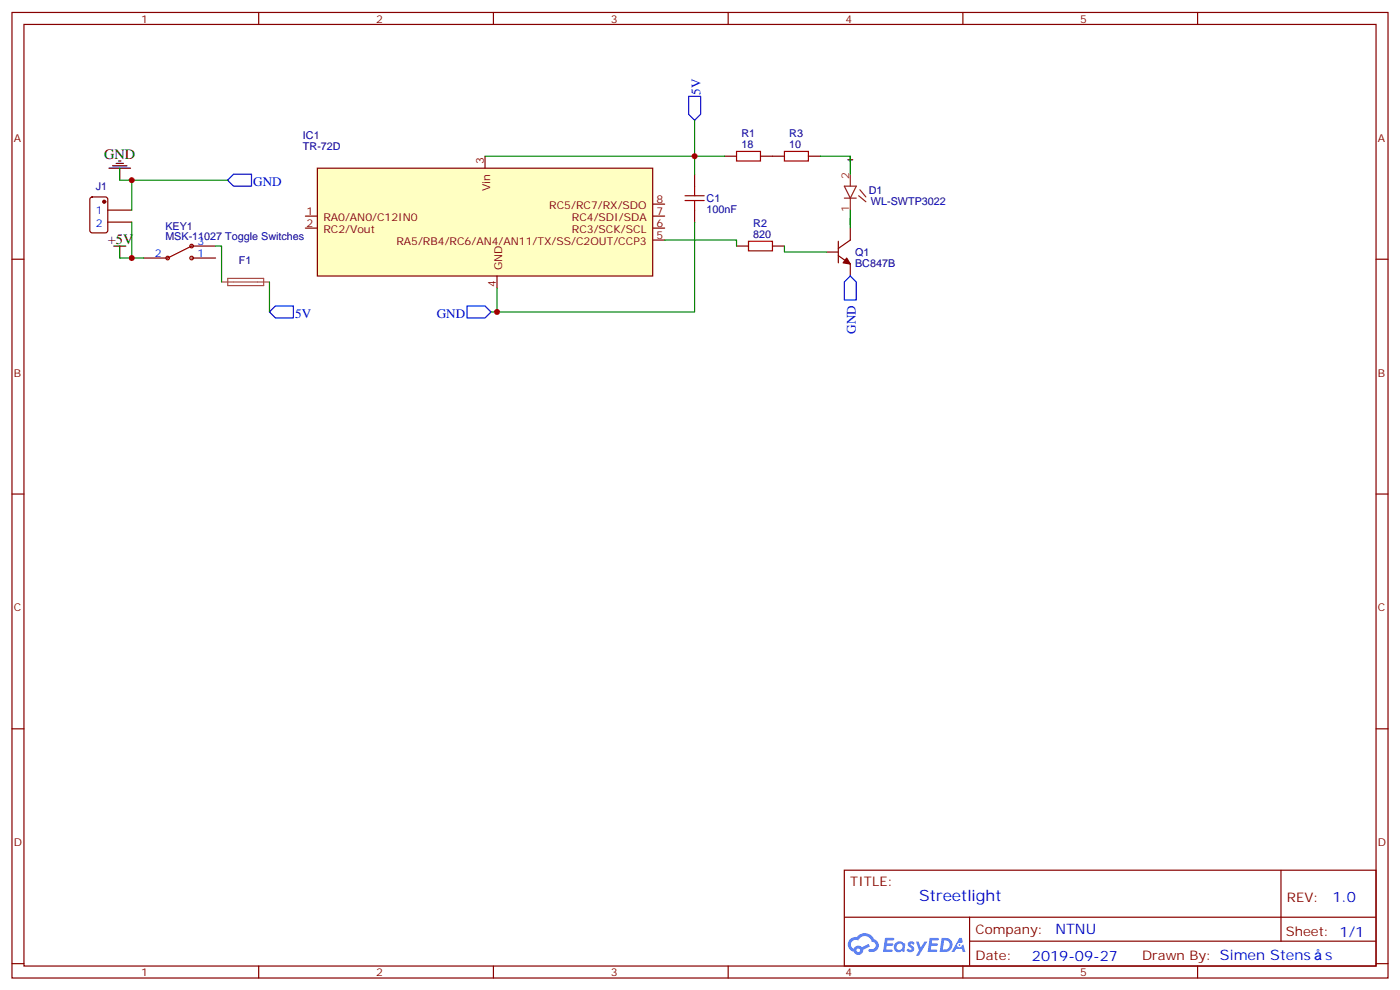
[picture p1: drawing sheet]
<svg xmlns="http://www.w3.org/2000/svg" width="412mm" height="292mm" viewBox="0 0 412 292" stroke-linecap="round" stroke-linejoin="round" font-family="sans-serif">
<g fill="none" stroke="#870000" stroke-width=".35">
<path d="M3.5 3.7h405.4v284.3h-405.4zM7.1 7.2h398.2v277.3h-398.2zM76.2 3.7v3.5M145.3 3.7v3.5M214.5 3.7v3.5M283.6 3.7v3.5M352.8 3.7v3.5M3.5 76.3h3.6M405.3 76.3h3.6M3.5 145.5h3.6M405.3 145.5h3.6M3.5 214.6h3.6"/>
<path d="M405.3 214.6h3.6M248.7 256.3h156.6v28.2h-156.6zM377.3 256.3v20.9M248.7 270.1h156.5M285.6 277.2h119.6M285.6 270.1v14.1M3.5 283.8h3.6M76.2 284.5v3.5M145.3 284.5v3.5M214.5 284.5v3.5M283.6 284.5v3.5M352.8 284.5v3.5"/>
<path d="M405.3 283.8h3.6"/>
</g>
<g fill="#5487ff">
<path d="M267.7 277.4a1.22 1.22 0 0 1 1.7 .3l-.4 .6a.47 .47 0 0 0-.3-.4 .47 .47 0 0 0-.5 .2l.1 .2a1.14 1.14 0 0 1 .8 1.7 1.14 1.14 0 0 1-1.9 0l-.2-.2 .5-.5 .7 .4a.29 .29 0 0 0 .3-.2 .29 .29 0 0 0-.2-.4 1.04 1.04 0 0 1-.6-1.7z"/>
<path d="M260.7 276.2h2.4l.3 .2-.2 .5h-1.8l-.1 .9h1.5l.3 .3-.3 .4h-1.6l-.2 1.1 1.7 .1 .2 .3-.2 .3h-2.6z"/>
<path d="M273.8 276.2h2.4l.3 .2-.1 .5h-1.8l-.2 .9h1.6l.3 .3-.4 .4h-1.6l-.1 1.1 1.7 .1 .2 .3-.2 .3h-2.6z"/>
<path d="M282.6 276.2h.7l.3 1.2-.6 .4a.69 .69 0 0 0-1 .2 .69 .69 0 0 0 .4 1 .69 .69 0 0 0 .9-.6l.5-.3 .6 2.2h-.8l-.2-.9h-1.8l-.5 .9h-.8z"/>
<path d="M269.8 277.3h.8l.6 1.8 1.1-1.8h.9l-2.6 4.2h-.8l.9-1.6z"/>
<path d="M277.4 276.2l-.6 4.1h1.3a2.11 2.11 0 0 0 2.5-2.1 2.11 2.11 0 0 0-2.5-2zM278.1 276.9a1.39 1.39 0 0 1 1.7 1.4 1.39 1.39 0 0 1-1.8 1.3h-.3z"/>
<path d="M263.7 277.8a1.54 1.54 0 0 0-.1 2.2 1.54 1.54 0 0 0 2.2 .1l.6 .2 .3-2.3-.2-.2h-.4a1.49 1.49 0 0 0-2.4 0zM264 278.8a.94 .94 0 0 1 1.8 0 .94 .94 0 0 1-1.8 0z"/>
<path d="M250.4 276.6a2.18 2.18 0 0 0 1.1 3.7 1.44 1.44 0 0 0 1.6 .9 1.44 1.44 0 0 0 1.2-1.5l2-1-.5-.7-1.9 .9a1.47 1.47 0 0 0-2.4 .5 1.39 1.39 0 0 1-.7-2 1.39 1.39 0 0 1 2-.4 2.12 2.12 0 0 1 2.2-1.3 2.12 2.12 0 0 1 1.9 1.7 1.14 1.14 0 0 1 1.1 1.4 1.14 1.14 0 0 1-1.7 .7 .43 .43 0 0 0-.5 .4 .43 .43 0 0 0 .4 .4 1.98 1.98 0 0 0 2.5-1.2 1.98 1.98 0 0 0-1.2-2.5 3.1 3.1 0 0 0-5.3-.7l-.9 .1zM252.3 279.9a.55 .55 0 0 1 1.1 0 .55 .55 0 0 1-1.1 0z"/>
<circle cx="282.6" cy="278.3" r=".26"/>
</g>
<path d="M248.7 54.8h3.5l-1.7 3.5zM248.7 58.3h3.5M250.5 51.3v3.5M250.5 58.3v3.6M252.9 57.6l2.2 1.8M253.3 55.9l1.8 2.1" fill="none" stroke="#8c2424" stroke-width=".35"/>
<path d="M249.8 47.1h1.4M250.5 46v1.8M250.5 64.3v1.8" fill="none" stroke="#000" stroke-width=".35"/>
<path d="M201.8 59.1h5.6M201.8 57.6h5.6M204.6 54.8v2.8M204.6 59.1v2.8M217 44.6h7v2.8h-7zM231.1 44.6h7v2.8h-7zM220.5 71h7v2.9h-7z" fill="none" stroke="#a10000" stroke-width=".35"/>
<path d="M204.6 51.3v3.5M213.4 46h3.6M224 46h7.1M238.1 46h3.6M204.6 61.9v3.5M217 72.5h3.5M227.5 72.5h3.6M243.4 74.2h3.5M246.9 75.3l3.6 2.5v3.5M246.9 71v6.4M250.5 67.2v3.5l-3.6 2.5" fill="none" stroke="#870000" stroke-width=".35"/>
<path d="M249.4 76l1.1 1.8-2.1-.4z" fill="#870000" stroke="#870000" stroke-width=".35"/>
<path d="M93.5 49.5h98.8v31.8h-98.8z" fill="#ffffc2" stroke="#850000" stroke-width=".35"/>
<path d="M142.9 46v3.5M90 63.6h3.5M90 67.2h3.5M192.3 63.6h3.5M192.3 67.2h3.5M192.3 70.7h3.5M192.3 60.1h3.5M146.4 81.3v3.5" fill="none" stroke="#850000" stroke-width=".35"/>
<path d="M26.7 58.2l.5-.2h3.8l.7 .4v9.5l-.4 .6-4.1 .1-.7-.5v-9.4zM31.7 61.9h7.1M31.7 65.4h7.1M42.3 76h7.1M56.4 76h7.1M56.4 72.5h7.1" fill="none" stroke="#870000" stroke-width=".35"/>
<circle cx="30.7" cy="59.4" r=".44" fill="#870000" stroke="#870000" stroke-width=".35"/>
<g fill="none" stroke="#900" stroke-width=".35">
<path d="M56.4 72.5l-7 3.5"/>
<circle cx="49.4" cy="76" r=".53"/>
<circle cx="56.4" cy="76" r=".53"/>
<circle cx="56.4" cy="72.5" r=".53"/>
</g>
<path d="M65.3 83h3.4M67.1 82h10.6v2.1h-10.6zM68.8 83h10.6" fill="none" stroke="#a64a4a" stroke-width=".35"/>
<path d="M32.1 49.5h6.4M33.2 48.8h4.2M34.2 48.1h2.1M34.9 47.4h.7M35.3 49.5v3.6M33.5 72.5h3.5M35.3 72.5v3.5" fill="none" stroke="#000" stroke-width=".35"/>
<path d="M202.8 28.4h3.6v5.3l-1.8 1.7-1.8-1.7zM68.8 51.3h5.3v3.5h-5.3l-1.8-1.7zM81.1 90.1h5.3v3.5h-5.3l-1.7-1.7zM137.6 90.1h5.3l1.7 1.8-1.7 1.7h-5.3zM250.5 81.3l1.7 1.7v5.3h-3.5v-5.3z" fill="none" stroke="#00f" stroke-width=".35"/>
<g fill="none" stroke="#008700" stroke-width=".35">
<path d="M204.6 35.4v15.9M35.3 53.1h31.7M38.8 53.1v8.8M142.9 46h70.5M241.7 46h8.8v5.3M35.3 76h7M38.8 65.4v10.6M63.5 72.5h1.8v10.5M195.8 70.7h21.2v1.8M204.6 65.4v26.5h-60M231.1 72.5v1.7h12.3M250.5 61.9v5.3"/>
<path d="M79.4 83v8.9M146.4 84.8v7.1"/>
</g>
<g fill="#c00">
<circle cx="38.8" cy="53.1" r=".88"/>
<circle cx="38.8" cy="76" r=".88"/>
<circle cx="146.4" cy="91.9" r=".88"/>
<circle cx="204.6" cy="46" r=".88"/>
</g>
<text font-size="4.6" fill="#00f" x="270.8" y="265.3">Streetlight</text>
<g font-size="4.2">
<text x="30.7" y="46.7">GND</text>
<text x="31.8" y="71.8">+5V</text>
</g>
<g font-size="4.2" fill="#00f">
<text x="392.5" y="265.5">1.0</text>
<text x="310.9" y="275.1">NTNU</text>
<text x="304" y="282.9">2019-09-27</text>
<text x="390.4" y="282.8">s</text>
</g>
<g font-size="3.9" fill="#00f">
<text x="206.4" y="27.8" transform="rotate(-90 206.4 27.8)">5V</text>
<text x="74.6" y="54.8">GND</text>
<text x="87" y="93.6">5V</text>
<text x="128.7" y="93.6">GND</text>
<text x="252.1" y="98.3" transform="rotate(-90 252.1 98.3)">GND</text>
</g>
<g font-size="3.9" fill="#800">
<text x="250.5" y="260.8">TITLE:</text>
<text x="379.1" y="265.5">REV:</text>
<text x="287.4" y="275">Company:</text>
<text x="378.7" y="275.7">Sheet: 1/1</text>
<text x="287.4" y="282.7">Date:</text>
<text x="336.4" y="282.8">Drawn By: Simen Stens</text>
</g>
<g font-size="3.2" fill="#800">
<text x="41.6" y="6.7">1</text>
<text x="110.8" y="6.7">2</text>
<text x="179.9" y="6.7">3</text>
<text x="249.1" y="6.7">4</text>
<text x="318.2" y="6.7">5</text>
<text x="4.1" y="41.8">A</text>
<text x="405.9" y="41.8">A</text>
<text x="4.1" y="110.9">B</text>
<text x="405.9" y="110.9">B</text>
<text x="4.1" y="180.1">C</text>
<text x="405.9" y="180.1">C</text>
<text x="4.1" y="249.2">D</text>
<text x="405.9" y="249.2">D</text>
<text x="41.6" y="287.5">1</text>
<text x="110.8" y="287.5">2</text>
<text x="179.9" y="287.5">3</text>
<text x="249.1" y="287.5">4</text>
<text x="318.2" y="287.5">5</text>
</g>
<g font-size="3.2" fill="#000080">
<text x="89.3" y="41">IC1</text>
<text x="218.4" y="40.3">R1</text>
<text x="232.5" y="40.3">R3</text>
<text x="89.3" y="44.2">TR-72D</text>
<text x="218.4" y="43.5">18</text>
<text x="232.5" y="43.5">10</text>
<text x="28.2" y="56.1">J1</text>
<text x="208.1" y="59.5">C1</text>
<text x="255.9" y="57.1">D1</text>
<text x="208.1" y="62.7">100nF</text>
<text x="256.6" y="60.4">WL-SWTP3022</text>
<text x="48.7" y="70.7">MSK-11027 Toggle Switches</text>
<text x="48.7" y="67.6">KEY1</text>
<text x="221.9" y="70">820</text>
<text x="221.9" y="66.8">R2</text>
<text x="70.4" y="77.7">F1</text>
<text x="251.9" y="75.3">Q1</text>
<text x="251.9" y="78.5">BC847B</text>
</g>
<g font-size="3.2" fill="#840000">
<text x="142.5" y="48.4" transform="rotate(-90 142.5 48.4)">3</text>
<text x="144.4" y="56.3" transform="rotate(-90 144.4 56.3)">Vin</text>
<text x="193.4" y="59.8">8</text>
<text x="90.3" y="63.3">1</text>
<text x="95.2" y="65.1">RA0/AN0/C12IN0</text>
<text x="161.8" y="61.6">RC5/RC7/RX/SDO</text>
<text x="168.5" y="65.1">RC4/SDI/SDA</text>
<text x="193.4" y="63.3">7</text>
<text x="90.3" y="66.8">2</text>
<text x="95.2" y="68.7">RC2/Vout</text>
<text x="168.4" y="68.7">RC3/SCK/SCL</text>
<text x="193.4" y="70.3">5</text>
<text x="193.4" y="66.8">6</text>
<text x="116.8" y="72.2">RA5/RB4/RC6/AN4/AN11/TX/SS/C2OUT/CCP3</text>
<text x="147.9" y="79.5" transform="rotate(-90 147.9 79.5)">GND</text>
<text x="146" y="84.5" transform="rotate(-90 146 84.5)">4</text>
</g>
<g font-size="3.2" fill="#8d2323">
<text x="250.1" y="52.7" transform="rotate(-90 250.1 52.7)">2</text>
<text x="250.1" y="62.5" transform="rotate(-90 250.1 62.5)">1</text>
</g>
<g font-size="3.2" fill="#00f">
<text x="28.2" y="62.9">1</text>
<text x="28.2" y="66.8">2</text>
<text x="45.6" y="75.6">2</text>
<text x="58.2" y="75.6">1</text>
<text x="58.2" y="72.1">3</text>
</g>
</svg>
